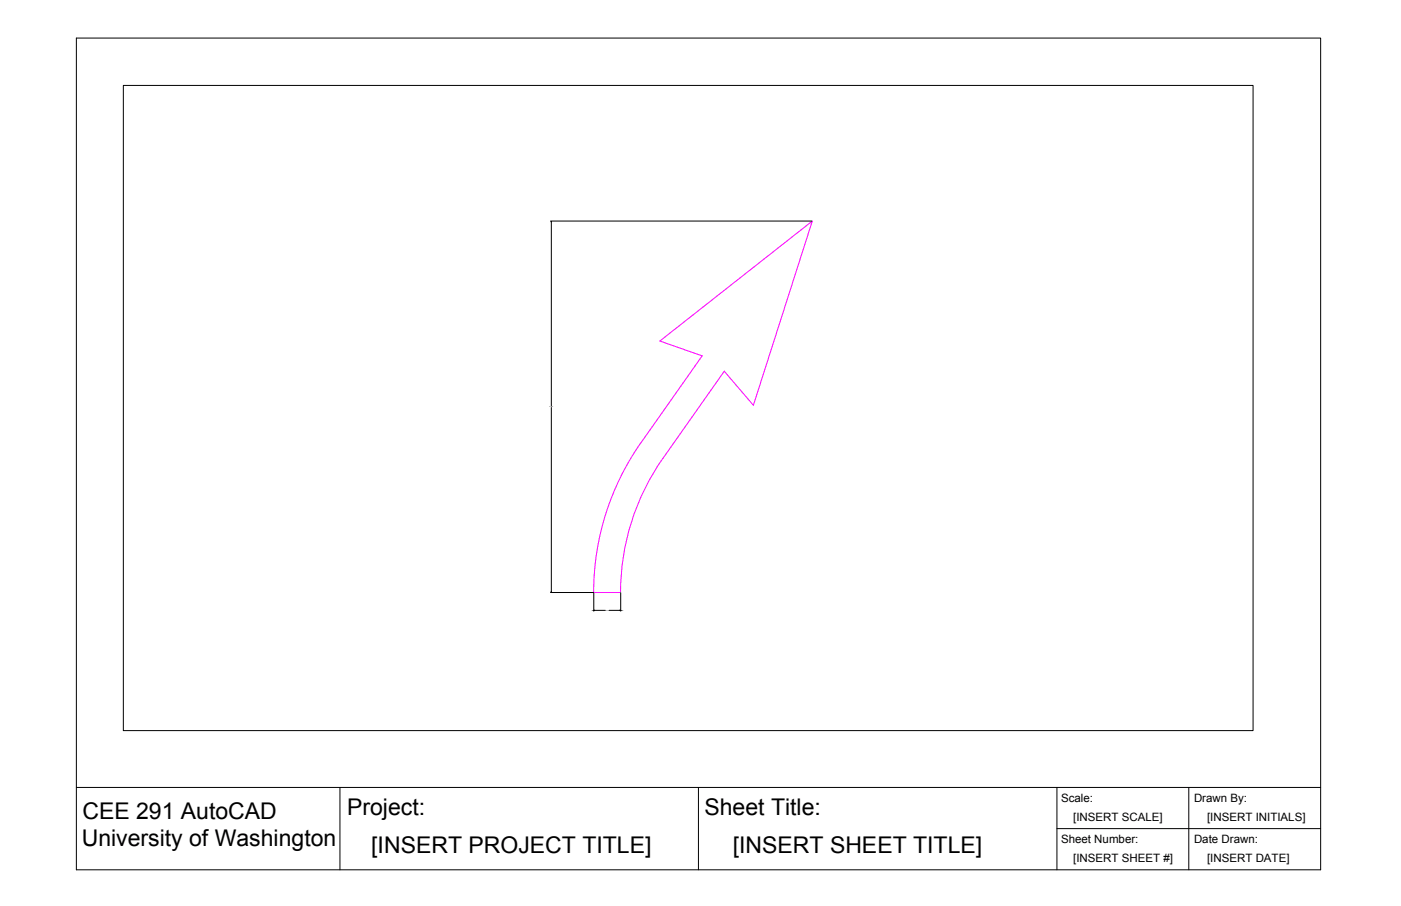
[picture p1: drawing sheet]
<svg xmlns="http://www.w3.org/2000/svg" width="432mm" height="279mm" viewBox="0 0 432 279" stroke-linecap="round" stroke-linejoin="round" font-family="sans-serif">
<!-- layer: 0 -->
<path d="M197.5 136.6a80.5 80.5 0 0 0-14.5 46.1h8.3M197.5 136.6l18.9-26.9-13-4.5 47-37-18.2 56.8-9-10.5-18.9 26.8a71.9 71.9 0 0 0-13 41.4" fill="none" stroke="#f0f" stroke-width=".31"/>
<g fill="none" stroke="#000" stroke-width=".31">
<path d="M23.5 11.7h383.5v256.5h-383.5zM38 26.3h348.2v199h-348.2zM169.7 68.2h80.6M169.9 68.4v56.8M169.9 125.7v56.8M169.7 182.7h13.2M183 182.8v5.7M183.2 188.2h3.4M187.7 188.2h3.4M191.3 182.8v5.7M23.5 242.8h383.5M104.8 242.8v25.4"/>
<path d="M215.3 242.8v25.4M325.8 242.8v25.4M325.8 255.5h81.2M366.4 242.8v25.4"/>
</g>
<path d="M169.9 68.2v.2zM169.9 182.5v.2zM183 188.2h.2zM191.1 188.2h.2z" fill="#000" stroke="#000" stroke-width=".31"/>
<g font-size="7.1">
<text x="107" y="251.3">Project:</text>
<text x="217.1" y="251.4">Sheet Title:</text>
<text x="25.4" y="252.4">CEE 291 AutoCAD</text>
<text x="25.2" y="261">University of Washington</text>
<text x="114.4" y="262.9">[INSERT PROJECT TITLE]</text>
<text x="225.8" y="262.9">[INSERT SHEET TITLE]</text>
</g>
<g font-size="3.5">
<text x="327" y="247.4">Scale:</text>
<text x="368" y="247.4">Drawn By:</text>
<text x="330.8" y="253">[INSERT SCALE]</text>
<text x="372" y="253">[INSERT INITIALS]</text>
<text x="327" y="260.1">Sheet Number:</text>
<text x="368" y="260.1">Date Drawn:</text>
<text x="330.8" y="265.7">[INSERT SHEET #]</text>
<text x="372" y="265.7">[INSERT DATE]</text>
</g>
<g font-size=".3">
<text x="169.3" y="125.5">89.9554</text>
<text x="186.7" y="188.4">6.5191</text>
</g>
</svg>
